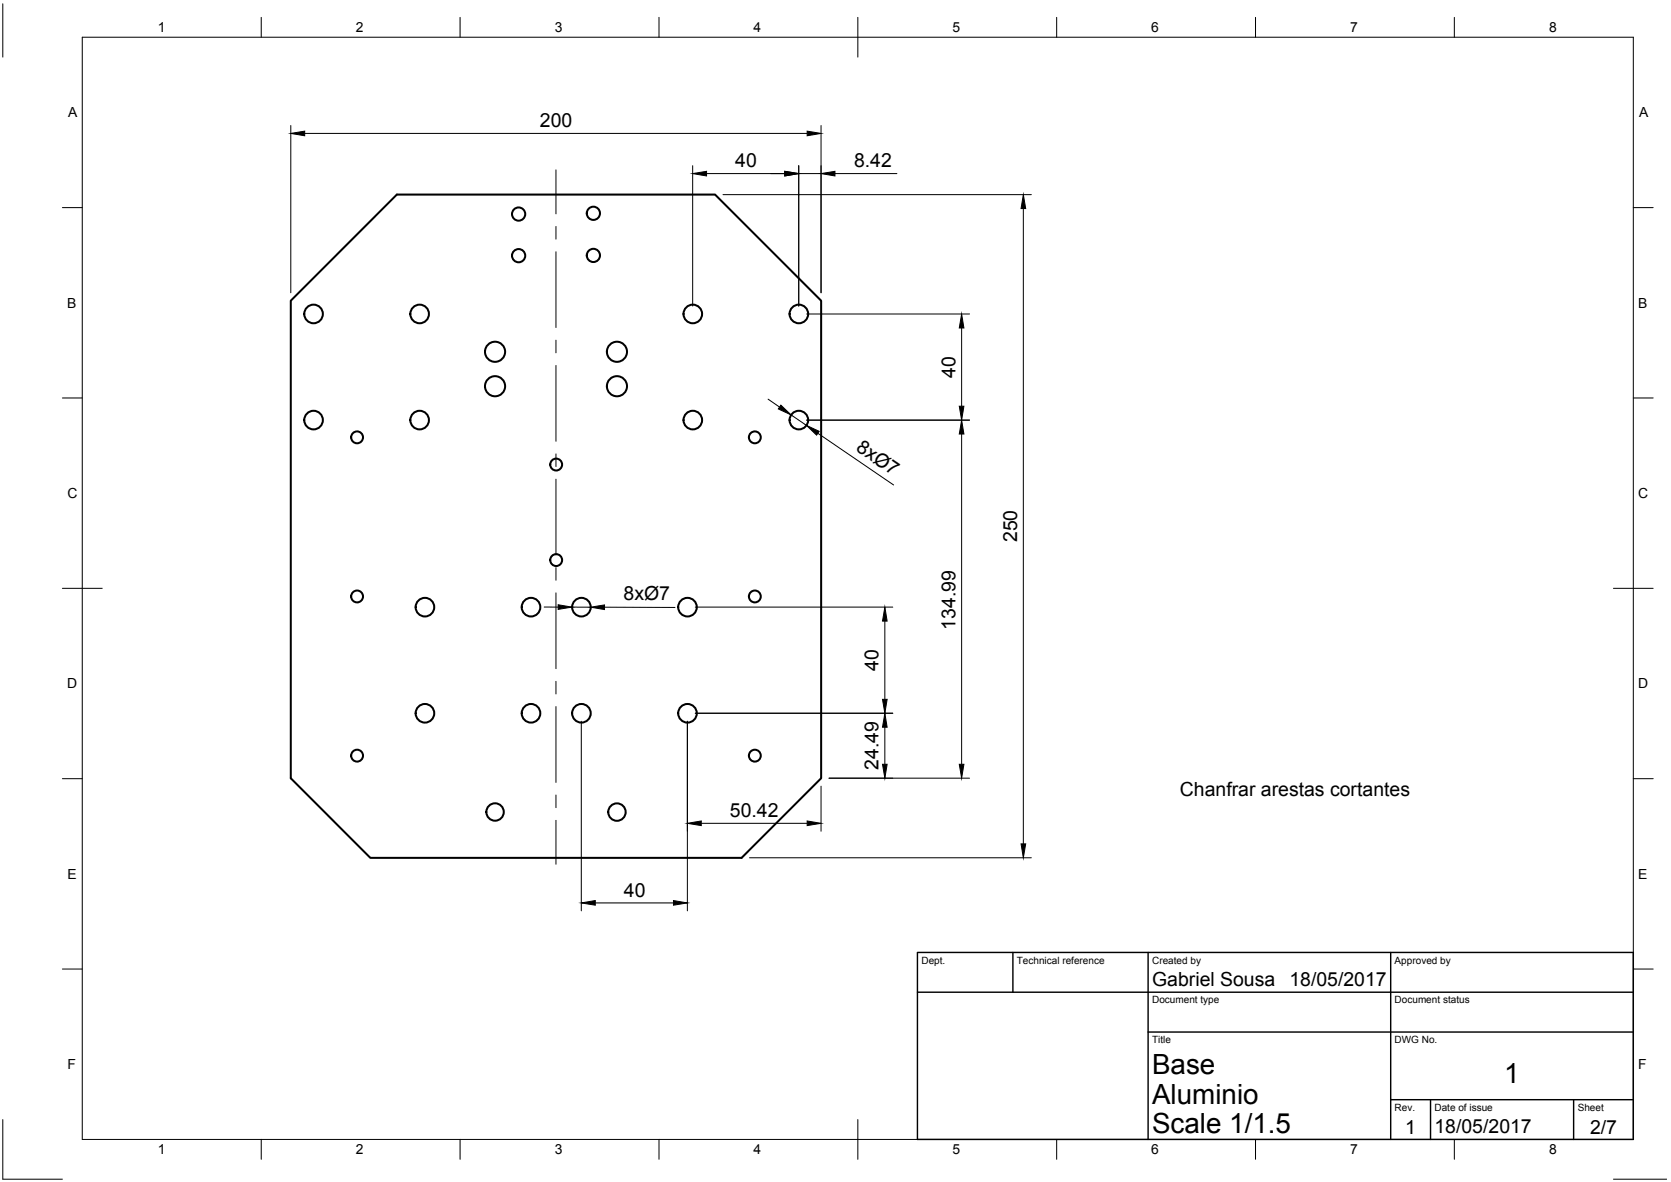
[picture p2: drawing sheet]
<svg xmlns="http://www.w3.org/2000/svg" width="420mm" height="297mm" viewBox="0 0 420 297" stroke-linecap="round" stroke-linejoin="round" font-family="sans-serif">
<!-- layer: Visible -->
<g fill="none" stroke="#000" stroke-width=".51">
<path d="M73.1 75.6l26.7-26.7h80l26.7 26.7v120l-20 20h-93.4l-20-20z"/>
<circle cx="130.4" cy="53.8" r="1.66"/>
<circle cx="149.2" cy="53.6" r="1.66"/>
<circle cx="78.8" cy="78.9" r="2.34"/>
<circle cx="105.5" cy="78.9" r="2.34"/>
<circle cx="130.4" cy="64.3" r="1.66"/>
<circle cx="149.2" cy="64.2" r="1.66"/>
<circle cx="174.2" cy="78.9" r="2.34"/>
<circle cx="200.9" cy="78.9" r="2.34"/>
<circle cx="124.5" cy="88.4" r="2.53"/>
<circle cx="124.5" cy="97.1" r="2.53"/>
<circle cx="155.1" cy="88.4" r="2.53"/>
<circle cx="155.1" cy="97.1" r="2.53"/>
<circle cx="78.8" cy="105.6" r="2.34"/>
<circle cx="89.8" cy="109.9" r="1.49"/>
<circle cx="105.5" cy="105.6" r="2.34"/>
<circle cx="139.8" cy="116.7" r="1.49"/>
<circle cx="174.2" cy="105.6" r="2.34"/>
<circle cx="189.8" cy="109.9" r="1.49"/>
<circle cx="200.9" cy="105.6" r="2.34"/>
<circle cx="89.8" cy="149.9" r="1.49"/>
<circle cx="106.8" cy="152.6" r="2.34"/>
<circle cx="133.5" cy="152.6" r="2.34"/>
<circle cx="139.8" cy="140.7" r="1.49"/>
<circle cx="146.2" cy="152.6" r="2.34"/>
<circle cx="172.9" cy="152.6" r="2.34"/>
<circle cx="189.8" cy="149.9" r="1.49"/>
<circle cx="106.8" cy="179.3" r="2.34"/>
<circle cx="133.5" cy="179.3" r="2.34"/>
<circle cx="146.2" cy="179.3" r="2.34"/>
<circle cx="172.9" cy="179.3" r="2.34"/>
<circle cx="89.8" cy="189.9" r="1.49"/>
<circle cx="189.8" cy="189.9" r="1.49"/>
<circle cx="124.5" cy="204.1" r="2.19"/>
<circle cx="155.1" cy="204.1" r="2.19"/>
</g>
<!-- layer: Border -->
<g fill="none" stroke="#000" stroke-width=".25">
<path d="M.7 1v13.4M20.7 9.4h390v276.9h-390zM65.7 4.4v5M115.7 4.4v5M165.7 4.4v5M215.7 4.4v10M265.7 4.4v5M315.7 4.4v5M365.7 4.4v5M15.7 52.2h5M410.7 52.2h5M15.7 100h5"/>
<path d="M410.7 100h5M15.7 147.8h10M405.7 147.8h10M15.7 195.7h5M410.7 195.7h5M15.7 243.5h5M410.7 243.5h5M.7 281.3v15h15M65.7 286.3v5M115.7 286.3v5M165.7 286.3v5M215.7 281.3v10"/>
<path d="M265.7 286.3v5M315.7 286.3v5M365.7 286.3v5M405.7 296.3h13.4"/>
</g>
<!-- layer: TitleBlock -->
<path d="M230.7 239.4h180v46.9h-180zM254.7 239.4v9.9M288.7 239.4v46.9M349.7 239.4v46.9M230.7 249.3h180M288.7 259.4h122M349.7 276.4h61M359.7 276.4v9.9M395.7 276.4v9.9" fill="none" stroke="#000" stroke-width=".36"/>
<!-- layer: Dimensions -->
<g fill="none" stroke="#000" stroke-width=".25">
<path d="M73.1 31.5v42.1M76.6 33.5h126.4M206.4 31.5v42.1M174.2 41.6v35.3M177.7 43.6h19.6M181.8 48.9h77.5M200.8 41.6v35.3M200.8 43.6h5.6M209.9 43.6h15.6M257.3 52.4v159.7M202.8 78.9h41M241.8 82.4v19.7"/>
<path d="M193.1 100.3l2.9 2M198.9 104.3l3.9 2.6M202.8 105.6h41M205.6 108.9l19.1 13M241.8 109.1v83M136.8 152.5l3.5 .1M143.8 152.6h4.7M152 152.6l17.7 .1M174.8 152.6h49.7M222.5 156.1v19.6M174.8 179.2h49.7M146.2 181.3v47.6"/>
<path d="M172.8 181.3v47.6M206.4 197.6v11.3M208.5 195.6h35.3M222.5 182.8v9.3M176.3 206.9h26.7M188.5 215.6h70.8M149.7 226.9h19.6"/>
</g>
<g fill="#000" stroke="#000" stroke-width=".25">
<path d="M73.1 33.5l3.5-.5v1.1zM203 33l3.4 .5-3.4 .6zM174.2 43.6l3.5-.5v1.1zM197.3 43.1l3.5 .5-3.5 .6zM206.4 43.6l3.5-.5v1.1zM257.3 48.9l.6 3.5h-1.2zM241.8 78.9l.6 3.5h-1.2zM196.3 101.8l2.6 2.5-3.2-1.5zM202.8 106.9l3.2 1.5-.7 .9zM241.2 102.1h1.2l-.6 3.5zM241.8 105.6l.6 3.5h-1.2zM140.3 152l3.5 .6-3.5 .5z"/>
<path d="M148.5 152.6l3.5-.6v1.2zM222.5 152.6l.6 3.5h-1.2zM221.9 175.7h1.2l-.6 3.5zM222.5 179.2l.6 3.6h-1.2zM221.9 192.1h1.2l-.6 3.5zM241.2 192.1h1.2l-.6 3.5zM172.8 206.9l3.5-.6v1.2zM203 206.3l3.4 .6-3.4 .6zM256.7 212.1h1.2l-.6 3.5zM146.2 226.9l3.5-.6v1.2zM169.3 226.3l3.5 .6-3.5 .6z"/>
</g>
<!-- layer: Center Lines -->
<g fill="none" stroke="#000" stroke-width=".25">
<path d="M139.8 42.7v11M139.8 56.9v3.2M139.8 63.3v19M139.8 85.5v3.2M139.8 91.8v19.1M139.8 114.1v3.1M139.8 120.4v19.1M139.8 142.6v3.2M139.8 149v19M139.8 171.2v3.2M139.8 177.6v19M139.8 199.8v3.2"/>
<path d="M139.8 206.1v11.1"/>
</g>
<g font-size="7">
<text x="289.7" y="269.9">Base</text>
<text x="378.2" y="272.2">1</text>
<text x="289.7" y="277.3">Aluminio</text>
<text x="289.7" y="284.8">Scale 1/1.5</text>
</g>
<g font-size="4.9">
<text x="135.8" y="32">200</text>
<text x="184.9" y="42.1">40</text>
<text x="214.7" y="42.1">8.42</text>
<text x="240.2" y="94.9" transform="rotate(-90 240.2 94.9)">40</text>
<text x="215" y="113.2" transform="rotate(34 215 113.2)">8xØ7</text>
<text x="255.7" y="136.2" transform="rotate(-90 255.7 136.2)">250</text>
<text x="156.8" y="150.9">8xØ7</text>
<text x="240.2" y="158.2" transform="rotate(-90 240.2 158.2)">134.99</text>
<text x="220.9" y="168.5" transform="rotate(-90 220.9 168.5)">40</text>
<text x="220.9" y="193.4" transform="rotate(-90 220.9 193.4)">24.49</text>
<text x="296.7" y="200">Chanfrar arestas cortantes</text>
<text x="183.5" y="205.3">50.42</text>
<text x="156.9" y="225.3">40</text>
<text x="289.7" y="247.8">Gabriel Sousa</text>
<text x="324.2" y="247.8">18/05/2017</text>
<text x="353.3" y="285">1</text>
<text x="360.7" y="284.8">18/05/2017</text>
<text x="399.8" y="285">2/7</text>
</g>
<g font-size="3.5">
<text x="39.7" y="8.1">1</text>
<text x="89.5" y="8.1">2</text>
<text x="139.5" y="8.1">3</text>
<text x="189.4" y="8.1">4</text>
<text x="239.5" y="8.1">5</text>
<text x="289.4" y="8.1">6</text>
<text x="339.5" y="8.1">7</text>
<text x="389.5" y="8.1">8</text>
<text x="17.1" y="29.5">A</text>
<text x="412.1" y="29.5">A</text>
<text x="16.9" y="77.3">B</text>
<text x="411.9" y="77.3">B</text>
<text x="16.9" y="125.2">C</text>
<text x="411.9" y="125.2">C</text>
<text x="16.9" y="173">D</text>
<text x="411.9" y="173">D</text>
<text x="16.9" y="220.9">E</text>
<text x="411.9" y="220.9">E</text>
<text x="16.9" y="268.7">F</text>
<text x="411.9" y="268.7">F</text>
<text x="39.7" y="290.1">1</text>
<text x="89.5" y="290.1">2</text>
<text x="139.5" y="290.1">3</text>
<text x="189.4" y="290.1">4</text>
<text x="239.5" y="290.1">5</text>
<text x="289.4" y="290.1">6</text>
<text x="339.5" y="290.1">7</text>
<text x="389.5" y="290.1">8</text>
</g>
<g font-size="2.5">
<text x="231.7" y="242.1">Dept.</text>
<text x="255.7" y="242.1">Technical reference</text>
<text x="289.7" y="242.1">Created by</text>
<text x="350.7" y="242.1">Approved by</text>
<text x="289.7" y="252.1">Document type</text>
<text x="350.7" y="252.1">Document status</text>
<text x="289.7" y="262.1">Title</text>
<text x="350.7" y="262.1">DWG No.</text>
<text x="350.7" y="279.1">Rev.</text>
<text x="360.7" y="279.1">Date of issue</text>
<text x="396.7" y="279.1">Sheet</text>
</g>
</svg>
